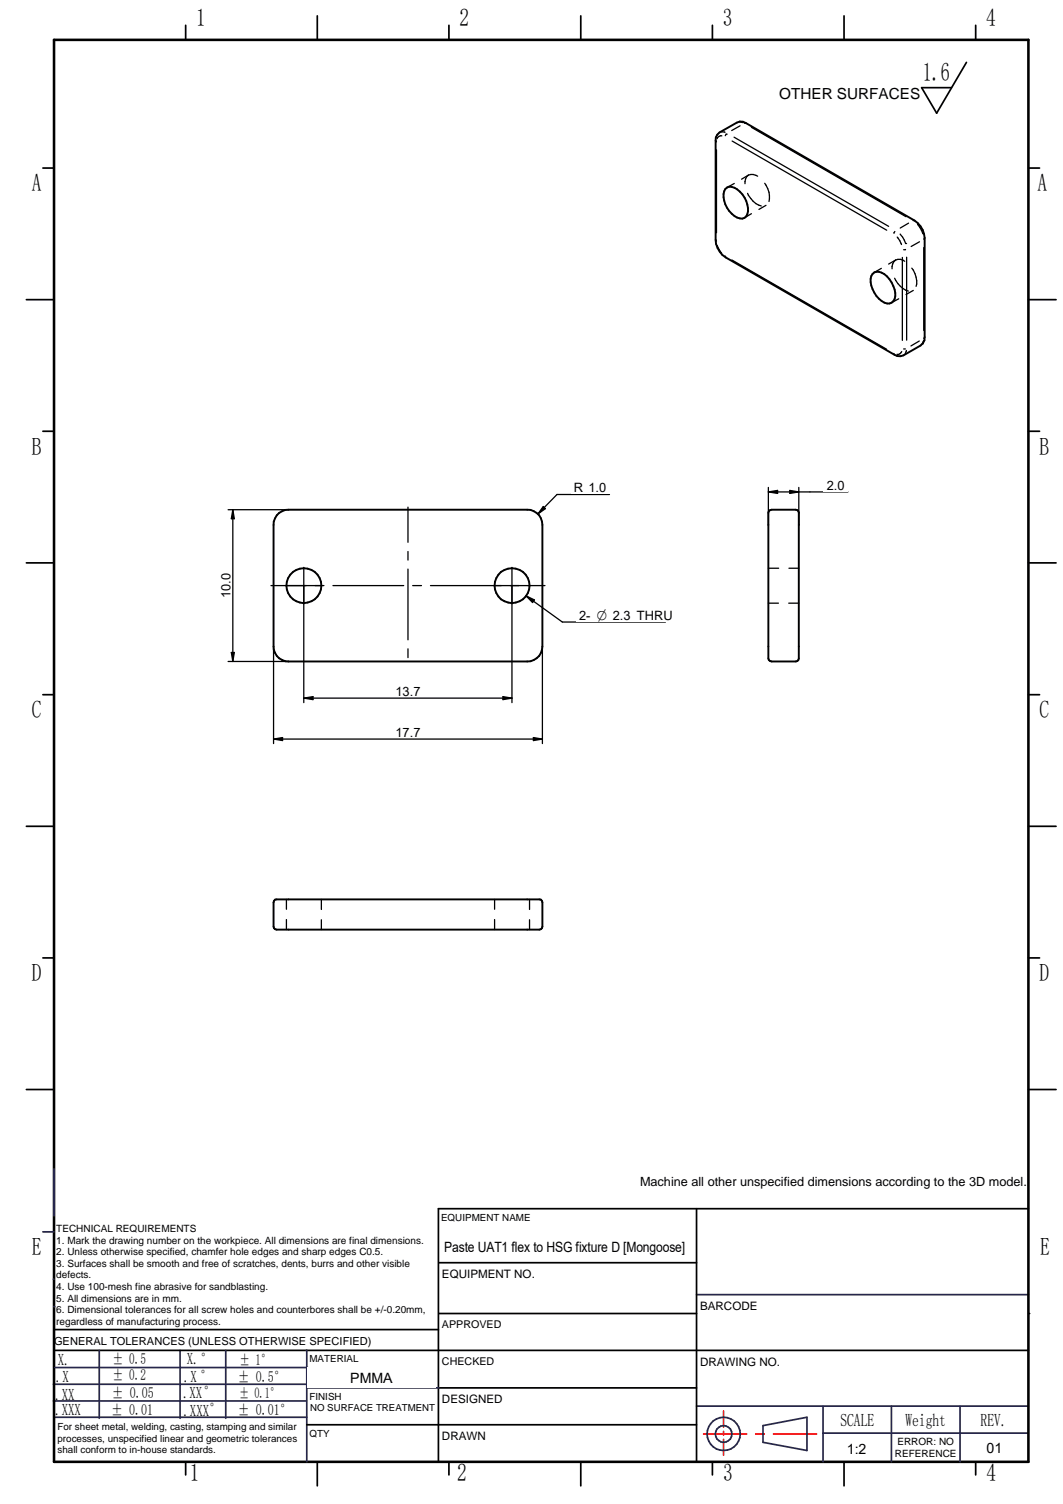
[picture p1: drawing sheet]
<svg xmlns="http://www.w3.org/2000/svg" width="210mm" height="297mm" viewBox="0 0 210 297" stroke-linecap="round" stroke-linejoin="round" font-family="sans-serif">
<g fill="none" stroke="#26264c" stroke-width=".34">
<path d="M8.5 243.3h2.2M10.5 252.6h.2M137.5 255.7h65.6M10.5 276.7h50M10.5 273.4h50M10.8 279.9h49.8M10.8 270.1h50M35.6 266.7v13.4M60.6 266.7v22M60.7 274.1h26M137.5 277.7h65.6M162.5 277.7v11"/>
<path d="M176 277.7v11M189.6 277.7v11M150.7 281.6l8.6-1.7v6.6l-8.6-1.6zM162.5 283h40.5"/>
</g>
<g fill="none" stroke="#000" stroke-width=".34">
<path d="M36.7 5v2.9M88.6 5v2.9M140.7 5v2.9M192.7 5v2.9M8.5 33.2h2.2M203.1 33.2h2.2M5.2 59.2h5.5M203.1 59.2h5.4M8.5 85.2h2.2M203.1 85.2h2.2M5.2 111.2h5.5M203.1 111.2h5.4"/>
<path d="M8.5 137.2h2.2M203.1 137.2h2.2M5.2 163.2h5.5M203.1 163.2h5.4M8.5 189.2h2.2M203.1 189.2h2.2M5.2 215.2h5.5M203.1 215.2h5.4M86.6 238.7v50M10.7 266.7h192.4M10.7 262.6h75.9M86.7 274.1h50.8"/>
<path d="M36.7 288.7v2.6M62.7 288.7v4.8M88.6 288.7v2.6M114.7 288.7v4.8M140.7 288.7v2.6M166.7 288.7v4.8M192.7 288.7v2.6"/>
</g>
<path d="M10.7 7.9h192.4v280.8h-192.4z" fill="none" stroke="#000" stroke-width=".51"/>
<path d="M142.9 278.7v3.2M138.9 283.2h8.5M142.9 282.7v.7M142.9 284.3v3.1M149.2 283.2h1.7M152.7 283.2h8.5" fill="none" stroke="#f00" stroke-width=".34"/>
<circle cx="10.6" cy="258.1" r=".17" fill="#26264c"/>
<g fill="none" stroke="#26264c" stroke-width=".34">
<path d="M10.7 230.8v9.4M19.6 266.7v13.4M44.6 266.7v13.4M60.5 266.7h.1"/>
<circle cx="142.9" cy="283.2" r="3.3"/>
<circle cx="142.9" cy="283.2" r="1.63"/>
</g>
<path d="M190.8 12.3l-5.8 10.1-3-5.1h5.9M86.6 238.7h116.5M86.7 259.4h50.8M86.7 249.4h50.8M86.6 281.4h50.9" fill="none" stroke="#000" stroke-width=".34"/>
<circle cx="203.1" cy="259.4" r=".17" fill="#000"/>
<g fill="#fff">
<path d="M137.9 271.4h64.4v6.1h-64.4z"/>
<path d="M189.9 283.9h13v4h-13z"/>
<path d="M86.9 254.9h50.2v4h-50.2z"/>
<path d="M60.7 270h25.3v4h-25.3z"/>
<path d="M87 244.3h50v4h-50z"/>
<path d="M60.8 277.1h25.2v4h-25.2z"/>
<path d="M176.4 284.1h13v4h-13z"/>
<path d="M162.7 284.1h13v4h-13z"/>
<path d="M137.9 260.4h64.5v6h-64.5z"/>
</g>
<path d="M62.7 3.1v4.8M114.7 3.1v4.8M166.7 3.1v4.8M137.5 238.7v50M60.6 281.4h26" fill="none" stroke="#000" stroke-width=".34"/>
<path d="M101.6 283.2h25.3v4h-25.3z" fill="#fff"/>
<g fill="none" stroke="#000" stroke-width=".38">
<path d="M142.1 26.2l3.4-2 .6-.2h.6l33.9 19.6a4.4 4.4 0 0 1 2 3.4l-.1 20.2-.7 1-3.4 2-.6 .2-.6-.1-.6-.2-33.3-19.3a4.4 4.4 0 0 1-2-3.4v-19.6l.1-.7zM143.2 37.3a1.95 1.95 0 0 1 2.9 .5 4.4 4.4 0 0 1 1.3 4.9 1.95 1.95 0 0 1-2.9-.5 4.4 4.4 0 0 1-1.3-4.9zM172.3 54.1a1.95 1.95 0 0 1 2.9 .5 5.1 5.1 0 0 1 1.5 4.5 1.52 1.52 0 0 1-2.6 .3 5 5 0 0 1-2.1-4.9zM55.1 101.3l1.2-.6h.7h47.1a2.98 2.98 0 0 1 3 3v24a2.92 2.92 0 0 1-3 2.9h-47.1a2.92 2.92 0 0 1-3-2.9v-24a3.2 3.2 0 0 1 1.1-2.4zM151.8 101l.6-.3h4.7l.3 .1 .3 .5v28.7l-.3 .6h-.3h-4.7l-.6-.3-.1-.3zM54.3 177.7l52.2-.1 .3 .1 .3 .5v4.8l-.1 .3-.5 .3h-51.9l-.5-.3-.1-.3v-4.8z"/>
<circle cx="60" cy="115.6" r="3.4"/>
<circle cx="101.1" cy="115.6" r="3.5"/>
</g>
<g fill="none" stroke="#000" stroke-width=".25">
<path d="M141.3 27.8l.2 .2M141.5 29.6v16.4M142.5 26l.7 .1M142.5 26.8a.81 .81 0 0 0-.9 .6M143.4 26.5l-.2 .3M143.4 26.5h.1M144.6 27.9l30.5 17.6M144.9 27.1l30.6 17.6M145 36.2l-1.4 .8M145.9 24l.7 .2M146.1 24.8l-1.6 1M147.3 24.3h-.3"/>
<path d="M147.6 38.2a4.4 4.4 0 0 0 2.7 2.5M147.8 34.6l-1.4 .8M147.8 34.6a1.83 1.83 0 0 0-.7 1.7M147.8 34.6a1.91 1.91 0 0 1 1.8 .2M148.4 25.1l30.5 17.7M151 36.2a4.3 4.3 0 0 1 .8 3.6M141.3 47.4l.2 .2M141.6 48.5l.9 1.5M143.2 50.5l.1 .3M144.5 51.4l30.5 17.6M148.4 42.2l-1.4 .8M151.3 40.6l-1.4 .8"/>
<path d="M174 53l-1.4 .8M176.7 54.9a4.6 4.6 0 0 0 2.7 2.6M176.7 45.7l-.2 .4M176.9 51.4a1.85 1.85 0 0 0-.8 1.7M176.9 51.4a1.7 1.7 0 0 1 1.7 .2M176.9 51.4l-1.4 .8M177.2 46.8l.8 1.5M177.5 59l-1.4 .8M177.8 46.2l.4 .6 .6 1.2M178.2 50.8v16.4M178.8 48.1h.1M178.8 49.3h-.4"/>
<path d="M179 50.8v16.4M179.4 44.1l-1.6 .9M180 53a4.3 4.3 0 0 1 .9 3.6M180.3 43.6h.3M180.3 57.4l-1.4 .8M181.2 44.3h.1M181.2 44.4l1 1.8M181.6 47.8l-1.7 .9M182.4 48.9v16.4M182.6 47l-.2 .2M176.5 69.8l.1 .3M178.1 69.4a.81 .81 0 0 1-1 .6"/>
<path d="M178.4 68.9h.4M179 69.2l-.3 .7M181.5 67.4l-1.6 .9M182.1 67.9h.1M182.4 67.3l-.3 .6M182.6 66.6l-.2 .2M56.4 115.7h7.2M60 112.1v7.2M97.5 115.7h7.2M101.1 112.1v7.2M151.7 119.1h2M151.7 112.2h2.1"/>
<path d="M155.7 119.1h2M155.8 112.2h1.9M54 127.7v19.2M107.1 127.7v19.2M56.6 177.6v2M63.5 177.6v2M97.7 177.6v2M104.6 177.6v2M56.6 181.6v2M63.5 181.7v1.9M97.7 181.6v2M104.6 181.7v1.9"/>
</g>
<path d="M77.5 143.4h6.2v2.4h-6.2z" fill="#fff"/>
<path d="M60 115.7v23.1M101.1 115.7v23.1M54 146h53.1M54 146l1.8-.3v.6zM105.3 145.7l1.8 .3-1.8 .3z" fill="none" stroke="#000" stroke-width=".25"/>
<path d="M54 146l1.8-.3v.6zM105.3 145.7l1.8 .3-1.8 .3z" fill="#000"/>
<path d="M77.5 135.3h6.2v2.5h-6.2z" fill="#fff"/>
<path d="M45 100.7h12M45 130.6h12M60 137.9h41.1M60 137.9l1.8-.3v.6zM99.3 137.6l1.8 .3-1.8 .3z" fill="none" stroke="#000" stroke-width=".25"/>
<path d="M60 137.9l1.8-.3v.6zM99.3 137.6l1.8 .3-1.8 .3z" fill="#000"/>
<path d="M43.4 112.6h2.4v6.1h-2.4z" fill="#fff"/>
<path d="M151.7 96.3v7.4M157.7 96.3v7.4M159.9 97.2h7.5M46 100.7l.3 1.7h-.6zM46 100.7v29.9M45.7 128.9h.6l-.3 1.7z" fill="none" stroke="#000" stroke-width=".25"/>
<path d="M46 100.7l.3 1.7h-.6zM45.7 128.9h.6l-.3 1.7z" fill="#000"/>
<path d="M162.6 94.6h4.8v2.4h-4.8z" fill="#fff"/>
<path d="M151.7 97.2l1.8-.3v.6zM151.7 97.2h8.2M156 96.9l1.7 .3-1.7 .3zM111 122.9h20.4" fill="none" stroke="#000" stroke-width=".25"/>
<path d="M151.7 97.2l1.8-.3v.6zM156 96.9l1.7 .3-1.7 .3z" fill="#000"/>
<path d="M113.7 120.3h17.7v2.4h-17.7z" fill="#fff"/>
<g fill="none" stroke="#000" stroke-width=".25">
<path d="M110 97.7h10.4M53.5 115.7h7M62.2 115.7h1.8M65.7 115.7h14M80.6 100.2v6.9M80.6 108.9v1.7M80.6 112.4v14M81.5 115.7h1.7M85 115.7h14M100.8 115.7h1.6M103.9 117.7l7.1 5.2M103.9 117.7l1.6 .8-.3 .5z"/>
<path d="M104.3 115.7h3.3M80.6 128.1v1.8"/>
</g>
<path d="M103.9 117.7l1.6 .8-.3 .5z" fill="#000"/>
<path d="M112.7 95.1h7.7v2.4h-7.7z" fill="#fff"/>
<path d="M110 97.7l-3.8 3.8M107.3 100l.4 .5-1.5 1z" fill="none" stroke="#000" stroke-width=".25"/>
<path d="M107.3 100l.4 .5-1.5 1z" fill="#000"/>
<text font-size="5.1" x="182.2" y="16">1.6</text>
<g font-size="4.9">
<text x="38.7" y="5.2">1</text>
<text x="90.8" y="5.2">2</text>
<text x="142.7" y="5.2">3</text>
<text x="194.7" y="5.2">4</text>
<text x="6.3" y="37.8">A</text>
<text x="204.9" y="37.8">A</text>
<text x="6.3" y="89.8">B</text>
<text x="205.2" y="89.8">B</text>
<text x="6.3" y="141.8">C</text>
<text x="205.2" y="141.8">C</text>
<text x="6.3" y="193.8">D</text>
<text x="205.2" y="193.8">D</text>
<text x="6.3" y="247.9">E</text>
<text x="205.4" y="247.9">E</text>
<text x="37.5" y="292.5">1</text>
<text x="90.3" y="292.5">2</text>
<text x="142.8" y="292.5">3</text>
<text x="194.8" y="292.5">4</text>
</g>
<g font-size="3.6">
<text x="165.9" y="281.6">SCALE</text>
<text x="178.8" y="281.6">Weight</text>
<text x="193.6" y="281.6">REV.</text>
</g>
<g font-size="3.3">
<text x="11.4" y="269.7">X.</text>
<text x="36.9" y="269.4">X.°</text>
<text x="11" y="272.9">.X</text>
<text x="36.3" y="273">.X °</text>
<text x="10.9" y="276.4">.XX</text>
<text x="10.9" y="279.5">.XXX</text>
<text x="36.2" y="276">.XX°</text>
<text x="36.2" y="279.7">.XXX°</text>
</g>
<g font-size="3">
<text x="153.9" y="19.6">OTHER SURFACES</text>
<text x="22.2" y="269.3">± 0.5</text>
<text x="47.3" y="269.5">± 1°</text>
<text x="22.2" y="272.5">± 0.2</text>
<text x="47" y="273">± 0.5°</text>
<text x="22" y="279.4">± 0.01</text>
<text x="22.1" y="276.2">± 0.05</text>
<text x="46.9" y="279.4">± 0.01°</text>
</g>
<text font-size="2.9" x="47.2" y="276.2">± 0.1°</text>
<g font-size="2.8">
<text x="87.7" y="247.4">Paste UAT1 flex to HSG fixture D [Mongoose]</text>
<text x="69.2" y="273">PMMA</text>
<text x="167.2" y="287.1">1:2</text>
<text x="194.8" y="286.9">01</text>
</g>
<g font-size="2.5">
<text x="113.3" y="97.2">R 1.0</text>
<text x="163.3" y="96.7">2.0</text>
<text x="45.5" y="118.1" transform="rotate(-90 45.5 118.1)">10.0</text>
<text x="114.3" y="122.4">2- O 2.3 THRU</text>
<text x="78.1" y="137.4">13.7</text>
<text x="78.1" y="145.5">17.7</text>
<text x="126.4" y="234.2">Machine all other unspecified dimensions according to the 3D model.</text>
</g>
<g font-size="2.3">
<text x="87.3" y="252.4">EQUIPMENT NO.</text>
<text x="138.2" y="258.7">BARCODE</text>
<text x="138.2" y="269.7">DRAWING NO.</text>
<text x="87.3" y="277.1">DESIGNED</text>
<text x="87.3" y="284.4">DRAWN</text>
</g>
<text font-size="2.2" x="10.7" y="265.6">GENERAL TOLERANCES (UNLESS OTHERWISE SPECIFIED)</text>
<g font-size="2.1">
<text x="87.3" y="262.3">APPROVED</text>
<text x="87.3" y="269.5">CHECKED</text>
</g>
<g font-size="2">
<text x="11.1" y="243.3">TECHNICAL REQUIREMENTS</text>
<text x="11.1" y="245.6">1. Mark the drawing number on the workpiece. All dimensions are final dimensions.</text>
<text x="11.1" y="247.9">2. Unless otherwise specified, chamfer hole edges and sharp edges C0.5.</text>
<text x="11.1" y="250.2">3. Surfaces shall be smooth and free of scratches, dents, burrs and other visible</text>
<text x="11.1" y="252.5">defects.</text>
<text x="11.1" y="254.8">4. Use 100-mesh fine abrasive for sandblasting.</text>
<text x="11.1" y="257.1">5. All dimensions are in mm.</text>
<text x="11.1" y="259.4">6. Dimensional tolerances for all screw holes and counterbores shall be +/-0.20mm,</text>
<text x="11.1" y="261.6">regardless of manufacturing process.</text>
<text x="176.7" y="287.7">REFERENCE</text>
<text x="177.2" y="285.4">ERROR: NO</text>
</g>
<g font-size="1.9">
<text x="87.1" y="241.1">EQUIPMENT NAME</text>
<text x="61.1" y="269">MATERIAL</text>
<text x="61.1" y="276.4">FINISH</text>
<text x="61.2" y="278.8">NO SURFACE TREATMENT</text>
<text x="11.4" y="282.5">For sheet metal, welding, casting, stamping and similar</text>
<text x="11.4" y="284.7">processes, unspecified linear and geometric tolerances</text>
<text x="11.4" y="287">shall conform to in-house standards.</text>
<text x="61.1" y="283.7">QTY</text>
</g>
</svg>
